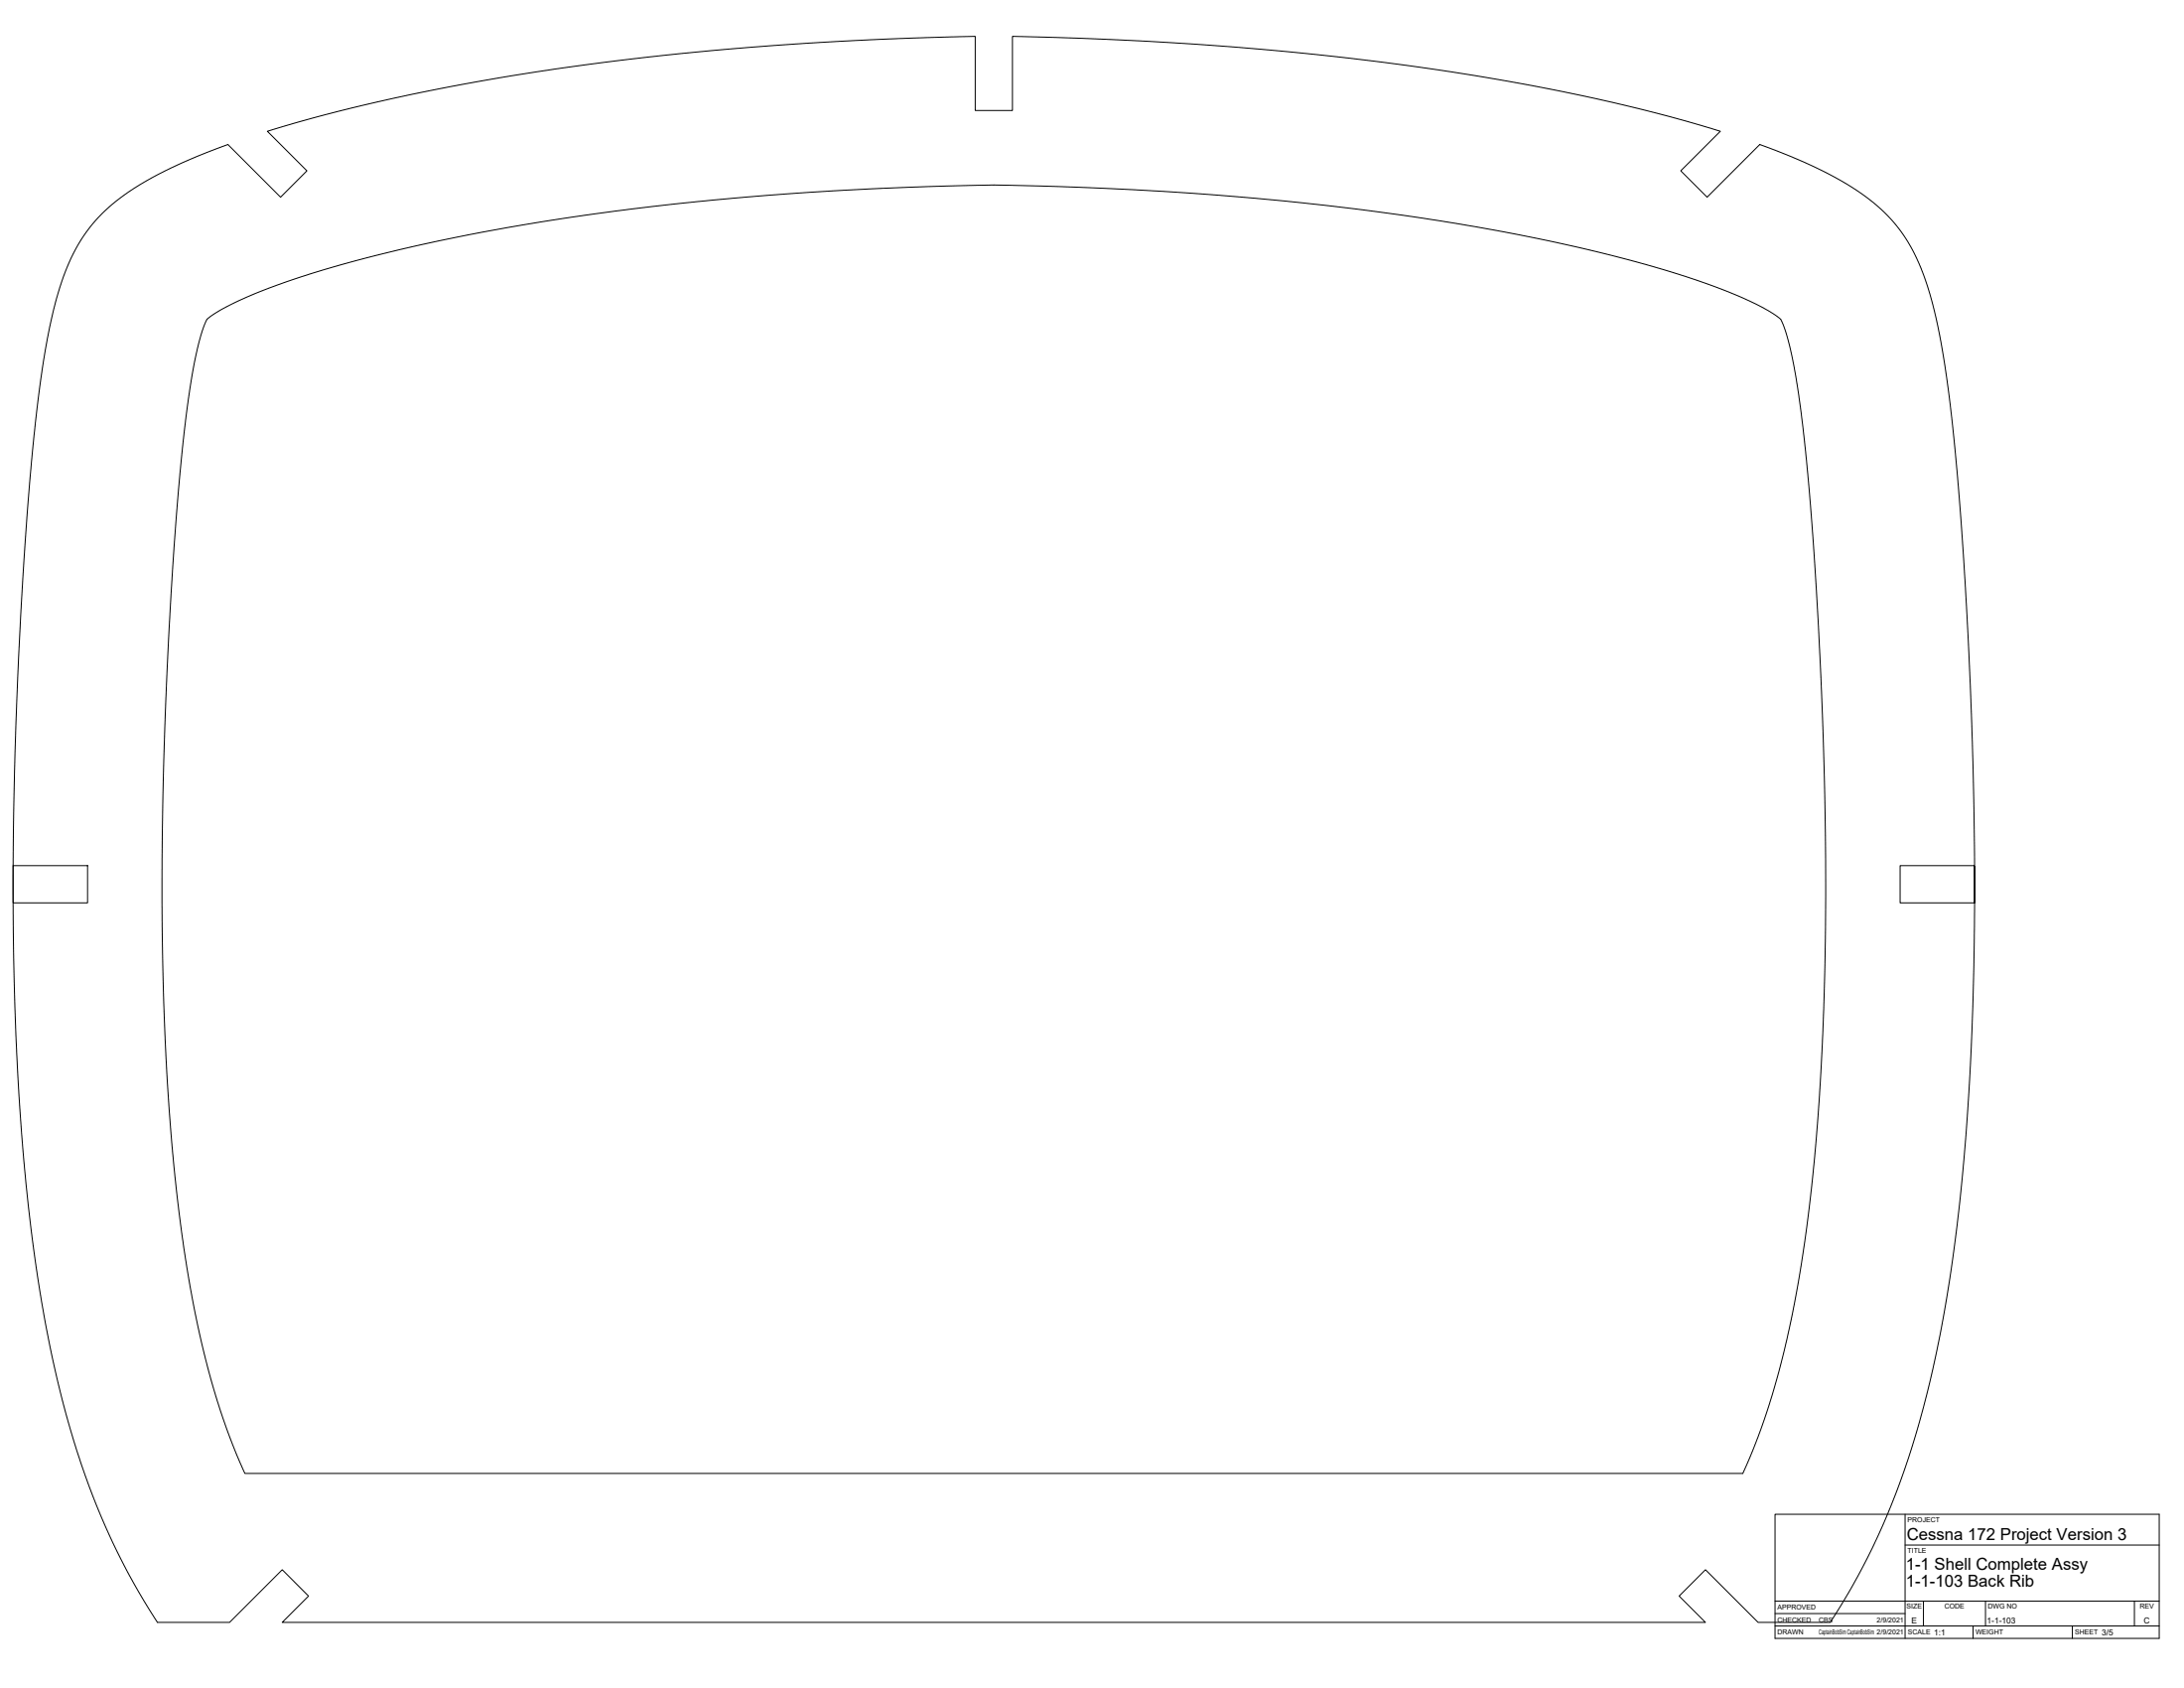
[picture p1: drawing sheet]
<svg xmlns="http://www.w3.org/2000/svg" width="1118mm" height="864mm" viewBox="0 0 1118 864" stroke-linecap="round" stroke-linejoin="round" font-family="sans-serif">
<!-- layer: Visible -->
<path d="M52 110l12-10 14-9 16-8 23-9 27 27 13-14-20-20 24-7 25-6 32-7 31-6 59-9 56-6 66-5 69-2v38h19v-38l46 1a1389 1389 0 0 1 285 38l31 9-20 20 14 14 27-27 16 6 17 8 14 8 10 8a95 95 0 0 1 31 53l4 18 4 24 3 27 3 38 5 92 2 87h-38v19h38v-19v73l-4 67-4 44-6 37-7 37-7 27-8 27-11 26-12 26-14 23h-37l-27-27-14 14 14 13h-729l14-13-14-14-27 27h-36l-16-25-7-15-7-16-12-32-9-34-8-35-6-43-5-50-3-50-1-73 1-75 4-88 5-71 6-44 4-18 4-14 4-11 5-11 6-8zM106 163l8-5 12-6 16-6 19-7 43-11 56-12 55-8 61-7 56-4 64-2a1468 1468 0 0 1 307 31l35 8 30 9 24 10 16 8 3 2 3 8 3 13 3 18 4 33 4 40 2 43 3 55 1 86v39l-2 48-2 35-3 27-3 27-6 32-5 24-6 23-7 21-8 19h-767l-8-20-7-23-7-24-6-29-4-27-4-36-3-38-2-34a2162 2162 0 0 1 13-320l4-24 2-10zM7 443h38v19h-38z" fill="none" stroke="#000" stroke-width=".51"/>
<!-- layer: Titleblock -->
<path d="M908 775h197v63h-197zM975 775v63M975 790h130M908 819h197M984 819v13M1016 819v13M1092 819v13M908 832h197M908 826h67M1010 832v6M1060 832v6" fill="none" stroke="#000" stroke-width=".51"/>
<g font-size="8.5">
<text x="976" y="788">Cessna 172 Project Version 3</text>
<text x="975" y="803">1-1 Shell Complete Assy</text>
<text x="975" y="812">1-1-103 Back Rib</text>
</g>
<g font-size="4.3">
<text x="978" y="831">E</text>
<text x="1017" y="831">1-1-103</text>
<text x="1097" y="831">C</text>
<text x="990" y="837">1:1</text>
<text x="1076" y="837">3/5</text>
</g>
<g font-size="3.5">
<text x="976" y="779">PROJECT</text>
<text x="976" y="794">TITLE</text>
<text x="910" y="824">APPROVED</text>
<text x="976" y="823">SIZE</text>
<text x="995" y="823">CODE</text>
<text x="1017" y="823">DWG NO</text>
<text x="1095" y="823">REV</text>
<text x="910" y="830">CHECKED</text>
<text x="931" y="830">CBS</text>
<text x="960" y="830">2/9/2021</text>
<text x="910" y="836">DRAWN</text>
<text x="931" y="836">CaptainBobSim CaptainBobSim 2/9/2021</text>
<text x="976" y="836">SCALE</text>
<text x="1011" y="836">WEIGHT</text>
<text x="1062" y="836">SHEET</text>
</g>
</svg>
